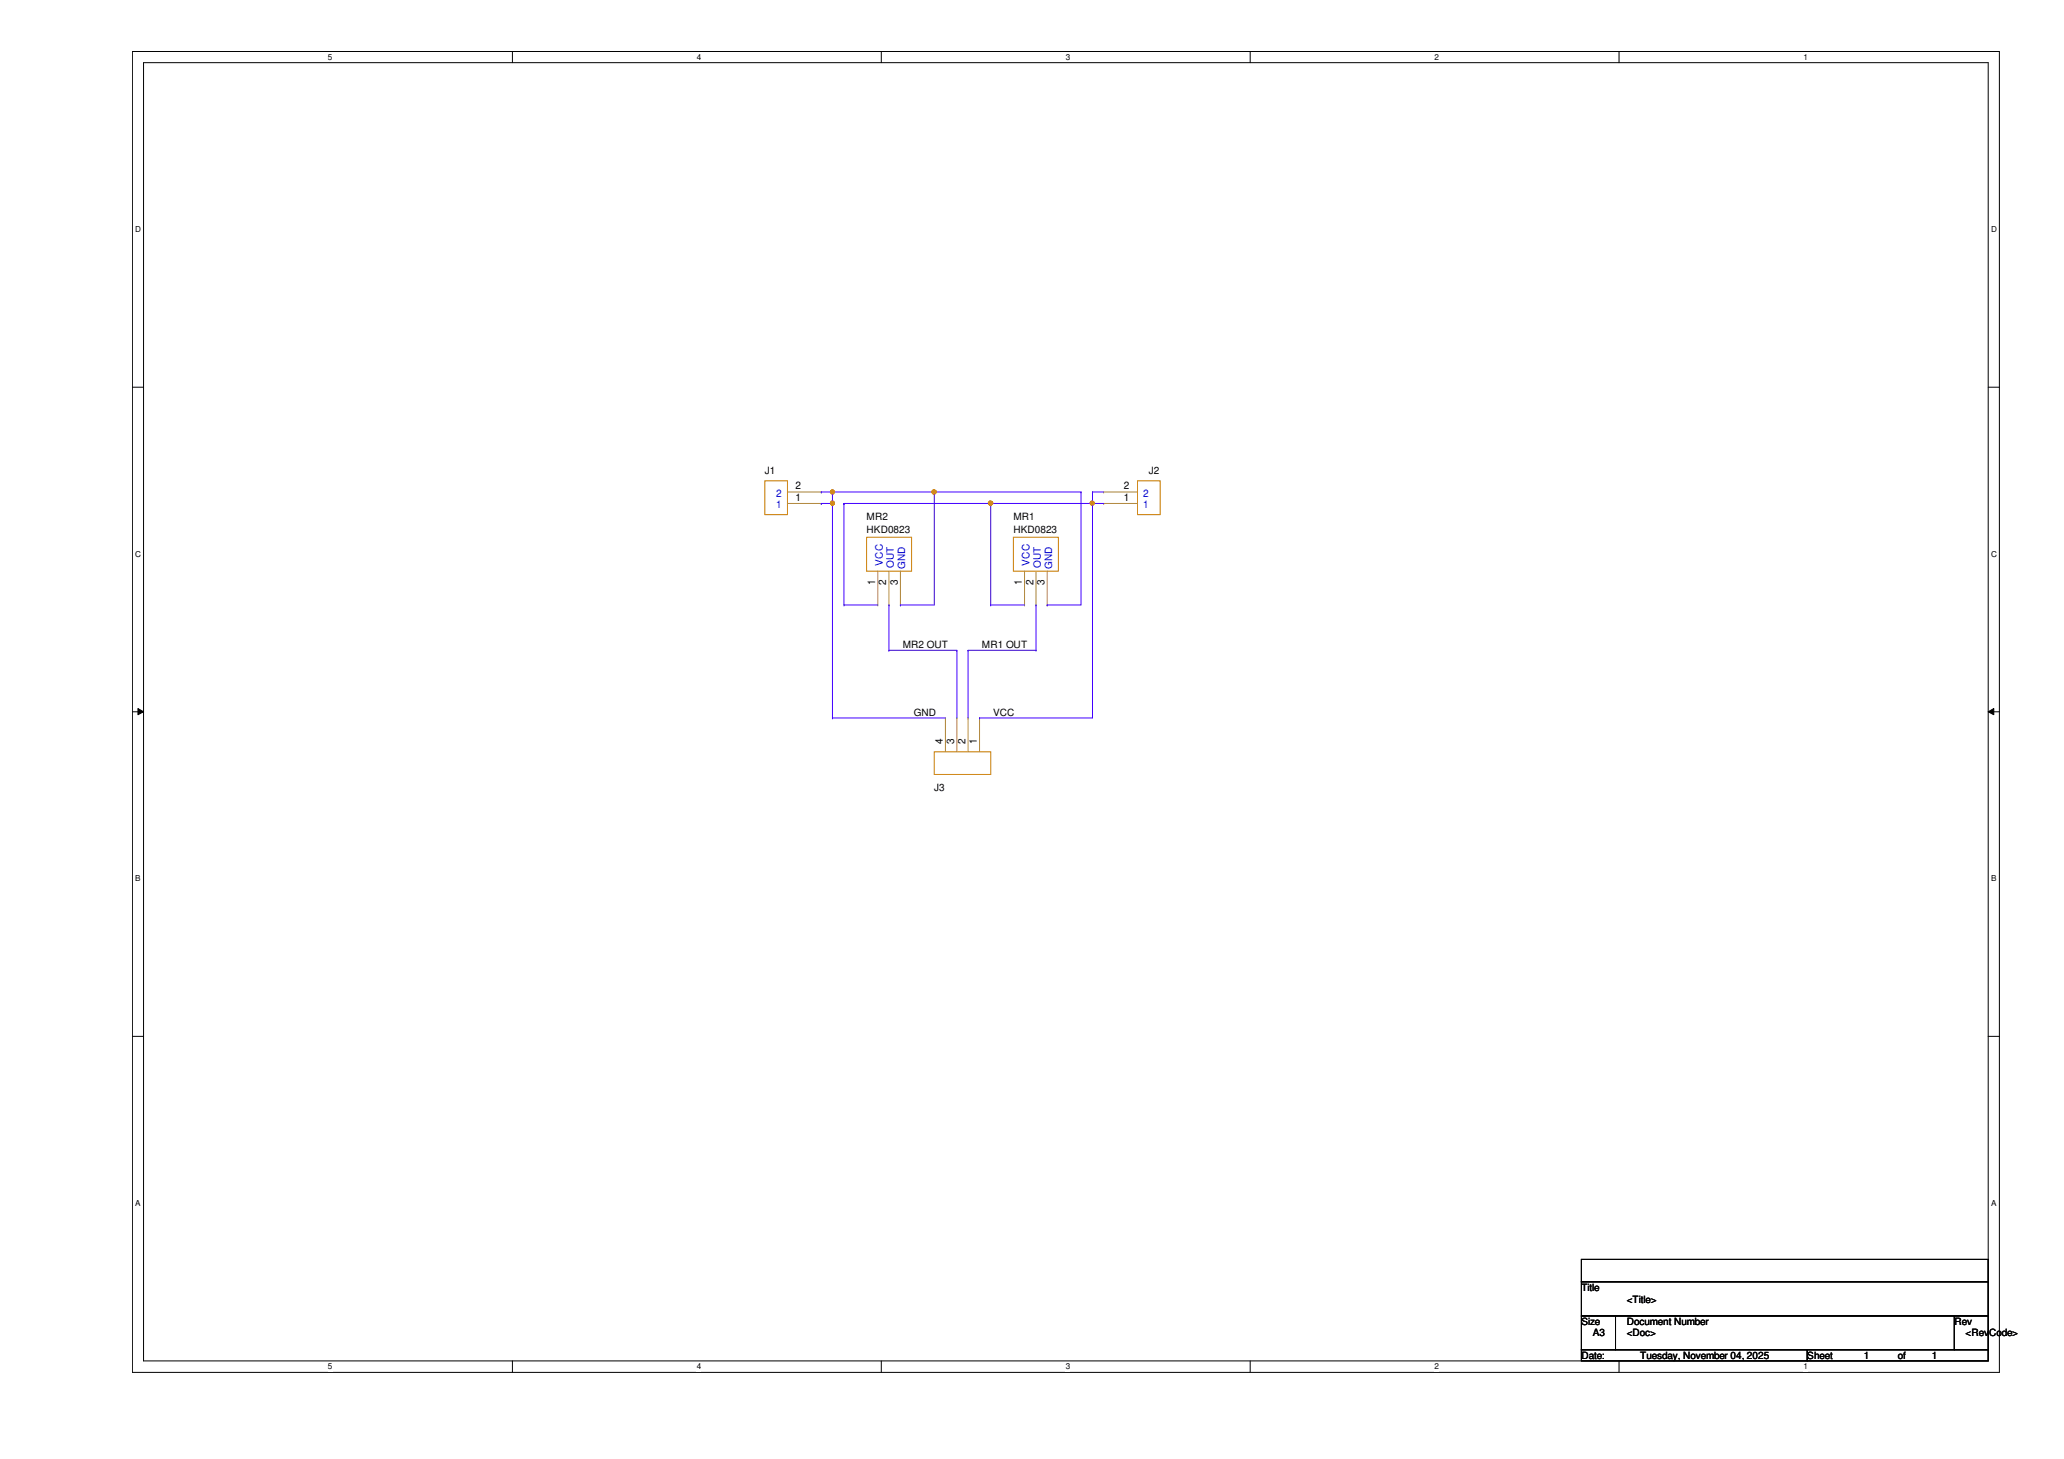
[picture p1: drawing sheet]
<svg xmlns="http://www.w3.org/2000/svg" width="297mm" height="210mm" viewBox="0 0 297 210" stroke-linecap="round" stroke-linejoin="round" font-family="sans-serif">
<path d="M19.1 7.4h268.6v190h-268.6zM20.7 9h265.4v186.8h-265.4z" fill="none" stroke="#000" stroke-width=".14"/>
<g fill="#fff">
<path d="M47.2 7.6h.6v1.3h-.6z"/>
<path d="M47.2 196h.6v1.3h-.6z"/>
</g>
<path d="M73.7 7.4v1.6M73.7 195.8v1.6" fill="none" stroke="#000" stroke-width=".14"/>
<g fill="#fff">
<path d="M100.3 7.6h.6v1.3h-.6z"/>
<path d="M100.3 196h.6v1.3h-.6z"/>
</g>
<path d="M126.8 7.4v1.6M126.8 195.8v1.6" fill="none" stroke="#000" stroke-width=".14"/>
<g fill="#fff">
<path d="M153.4 7.6h.6v1.3h-.6z"/>
<path d="M153.4 196h.6v1.3h-.6z"/>
</g>
<path d="M179.9 7.4v1.6M179.9 195.8v1.6" fill="none" stroke="#000" stroke-width=".14"/>
<g fill="#fff">
<path d="M206.5 7.6h.6v1.3h-.6z"/>
<path d="M206.5 196h.6v1.3h-.6z"/>
</g>
<path d="M233 7.4v1.6M233 195.8v1.6" fill="none" stroke="#000" stroke-width=".14"/>
<g fill="#fff">
<path d="M259.5 7.6h.6v1.3h-.6z"/>
<path d="M259.5 196h.6v1.3h-.6z"/>
<path d="M19.5 32.3h.8v1.4h-.8z"/>
<path d="M286.6 32.3h.8v1.4h-.8z"/>
<path d="M19.5 79h.8v1.3h-.8z"/>
<path d="M286.6 79h.8v1.3h-.8z"/>
</g>
<path d="M19.1 55.7h1.6M286.1 55.7h1.6" fill="none" stroke="#000" stroke-width=".14"/>
<g fill="#fff">
<path d="M19.5 125.7h.7v1.3h-.7z"/>
<path d="M286.6 125.7h.7v1.3h-.7z"/>
</g>
<path d="M19.1 102.4h1.6M19.9 101.9l.8 .5-.8 .4zM286.1 102.4l.8-.5v.9zM286.1 102.4h1.6" fill="none" stroke="#000" stroke-width=".14"/>
<path d="M19.9 101.9l.8 .5-.8 .4zM286.1 102.4l.8-.5v.9z" fill="#000"/>
<g fill="#fff">
<path d="M19.5 172.4h.7v1.3h-.7z"/>
<path d="M286.6 172.4h.7v1.3h-.7z"/>
</g>
<path d="M19.1 149.1h1.6M286.1 149.1h1.6M227.6 181.2h58.5v3.2h-58.5zM227.6 184.4h58.5v4.9h-58.5zM227.6 189.3h4.9v4.9h-4.9zM227.6 194.2h32.5v1.6h-32.5zM232.5 189.3h48.8v4.9h-48.8zM260.1 194.2h26v1.6h-26zM281.3 189.3h4.8v4.9h-4.8z" fill="none" stroke="#000" stroke-width=".14"/>
<path d="M110.1 69.2h3.2v4.8h-3.2zM124.7 77.3h6.5v4.9h-6.5zM145.8 77.3h6.5v4.9h-6.5zM163.7 69.2h3.3v4.8h-3.3zM134.5 108.2h8.1v3.2h-8.1z" fill="none" stroke="#cc8006" stroke-width=".14"/>
<g fill="none" stroke="#a84" stroke-width=".14">
<path d="M113.3 70.8h4.9M113.3 72.4h4.9M118.2 70.8h.1M118.2 72.4h.1M158.8 70.8h.1M158.8 72.4h.1M158.8 70.8h4.9M158.8 72.4h4.9M126.3 87h.1M126.3 82.2v4.8M127.9 87h.1M127.9 82.2v4.8"/>
<path d="M129.6 87h.1M129.6 82.2v4.8M147.4 87h.1M147.4 82.2v4.8M149.1 87h.1M149.1 82.2v4.8M150.7 87h.1M150.7 82.2v4.8M136.1 103.3h.1M136.1 103.3v4.9M137.7 103.3h.1M137.7 103.3v4.9"/>
<path d="M139.3 103.3h.1M139.3 103.3v4.9M141 103.3h.1M141 103.3v4.9"/>
</g>
<path d="M142.6 72.4h.1M142.6 72.4h16.2M157.2 70.8h.1M157.2 72.4h.1M157.2 70.8h1.6M157.2 70.8v1.6" fill="none" stroke="#4200ff" stroke-width=".14"/>
<circle cx="157.2" cy="72.4" r=".3" fill="#f00"/>
<circle cx="157.2" cy="72.4" r=".3" fill="none" stroke="#f00" stroke-width=".14"/>
<circle cx="142.6" cy="72.4" r=".31" fill="#f00"/>
<circle cx="142.6" cy="72.4" r=".31" fill="none" stroke="#f00" stroke-width=".14"/>
<g fill="none" stroke="#4200ff" stroke-width=".14">
<path d="M119.8 70.8h.1M119.8 70.8h14.7M121.5 72.4h.1M121.5 72.4v14.6M121.5 72.4h21.1M134.5 70.8h.1M134.5 70.8v16.2M142.6 72.4h.1M142.6 72.4v14.6M155.6 70.8h.1M155.6 70.8v16.2h-4.9M157.2 72.4h.1"/>
<path d="M157.2 72.4v30.9h-16.2M121.5 87h.1M121.5 87h4.8M142.6 87h.1M142.6 87h4.8M150.7 87h.1M141 103.3h.1"/>
</g>
<circle cx="119.8" cy="70.8" r=".3" fill="#f00"/>
<circle cx="119.8" cy="70.8" r=".3" fill="none" stroke="#f00" stroke-width=".14"/>
<path d="M134.5 70.8h.1M134.5 70.8h21.1" fill="none" stroke="#4200ff" stroke-width=".14"/>
<circle cx="134.4" cy="70.8" r=".31" fill="#f00"/>
<circle cx="134.4" cy="70.8" r=".31" fill="none" stroke="#f00" stroke-width=".14"/>
<path d="M118.2 72.4h.1M118.2 70.8h.1M118.2 72.4h1.6M118.2 70.8h1.6M119.8 70.8h.1M119.8 72.4h.1M119.8 70.8v32.5" fill="none" stroke="#4200ff" stroke-width=".14"/>
<circle cx="119.8" cy="72.4" r=".3" fill="#f00"/>
<circle cx="119.8" cy="72.4" r=".3" fill="none" stroke="#f00" stroke-width=".14"/>
<g fill="none" stroke="#4200ff" stroke-width=".14">
<path d="M127.9 87h.1M127.9 93.6h.1M127.9 93.6h9.8M127.9 87v6.6M129.6 87h.1M129.6 87h4.9M137.7 93.6h.1M137.7 93.6v9.7M139.3 93.6h.1M139.3 93.6h9.8M139.3 93.6v9.7M149.1 87h.1"/>
<path d="M149.1 93.6h.1M149.1 87v6.6M119.8 103.3h.1M119.8 103.3h16.3"/>
</g>
<circle cx="157.2" cy="72.4" r=".3" fill="#f00"/>
<circle cx="157.2" cy="72.4" r=".3" fill="none" stroke="#f00" stroke-width=".14"/>
<circle cx="142.6" cy="72.4" r=".31" fill="#f00"/>
<circle cx="142.6" cy="72.4" r=".31" fill="none" stroke="#f00" stroke-width=".14"/>
<circle cx="119.8" cy="70.8" r=".3" fill="#f00"/>
<circle cx="119.8" cy="70.8" r=".3" fill="none" stroke="#f00" stroke-width=".14"/>
<circle cx="134.4" cy="70.8" r=".31" fill="#f00"/>
<circle cx="134.4" cy="70.8" r=".31" fill="none" stroke="#f00" stroke-width=".14"/>
<circle cx="119.8" cy="72.4" r=".3" fill="#f00"/>
<circle cx="119.8" cy="72.4" r=".3" fill="none" stroke="#f00" stroke-width=".14"/>
<g font-size="1.5" fill="#00c">
<text x="111.7" y="71.5">2</text>
<text x="164.5" y="71.5">2</text>
<text x="111.7" y="73.1">1</text>
<text x="164.5" y="73.1">1</text>
<text x="127" y="81.4" transform="rotate(-90 127 81.4)">VCC</text>
<text x="148.2" y="81.4" transform="rotate(-90 148.2 81.4)">VCC</text>
</g>
<g font-size="1.5">
<text x="114.5" y="70.4">2</text>
<text x="161.8" y="70.4">2</text>
<text x="114.5" y="72.1">1</text>
<text x="161.8" y="72.1">1</text>
<text x="125.9" y="84.1" transform="rotate(-90 125.9 84.1)">1</text>
<text x="127.6" y="84.1" transform="rotate(-90 127.6 84.1)">2</text>
<text x="129.2" y="84.1" transform="rotate(-90 129.2 84.1)">3</text>
<text x="147.1" y="84.1" transform="rotate(-90 147.1 84.1)">1</text>
<text x="148.7" y="84.1" transform="rotate(-90 148.7 84.1)">2</text>
<text x="150.3" y="84.1" transform="rotate(-90 150.3 84.1)">3</text>
<text x="135.7" y="107" transform="rotate(-90 135.7 107)">4</text>
<text x="137.3" y="107" transform="rotate(-90 137.3 107)">3</text>
<text x="138.9" y="107" transform="rotate(-90 138.9 107)">2</text>
<text x="140.6" y="107" transform="rotate(-90 140.6 107)">1</text>
</g>
<g font-size="1.4">
<text x="110.1" y="68.2">J1</text>
<text x="165.4" y="68.2">J2</text>
<text x="124.7" y="74.8">MR2</text>
<text x="124.7" y="76.7">HKD0823</text>
<text x="145.8" y="74.8">MR1</text>
<text x="145.8" y="76.7">HKD0823</text>
<text x="129.9" y="93.2">MR2 OUT</text>
<text x="141.3" y="93.2">MR1 OUT</text>
<text x="131.5" y="103">GND</text>
<text x="142.9" y="103">VCC</text>
<text x="134.5" y="113.7">J3</text>
<text x="227.6" y="185.8">Title</text>
<text x="227.6" y="190.7">Size</text>
<text x="234.1" y="190.7">Document Number</text>
<text x="234.1" y="187.4">&lt;Title&gt;</text>
<text x="281.3" y="190.7">Rev</text>
<text x="227.6" y="195.5">Date:</text>
<text x="229.2" y="192.3">A3</text>
<text x="234.1" y="192.3">&lt;Doc&gt;</text>
<text x="236.1" y="195.5">Tuesday, November 04, 2025</text>
<text x="260.1" y="195.5">Sheet</text>
<text x="268.2" y="195.5">1</text>
<text x="273.1" y="195.5">of</text>
<text x="278" y="195.5">1</text>
<text x="282.9" y="192.3">&lt;RevCode&gt;</text>
</g>
<g font-size="1.4" fill="#00c">
<text x="128.7" y="81.7" transform="rotate(-90 128.7 81.7)">OUT</text>
<text x="130.3" y="81.8" transform="rotate(-90 130.3 81.8)">GND</text>
<text x="149.8" y="81.7" transform="rotate(-90 149.8 81.7)">OUT</text>
<text x="151.4" y="81.8" transform="rotate(-90 151.4 81.8)">GND</text>
</g>
<g font-size="1.2">
<text x="47.2" y="8.6">5</text>
<text x="100.3" y="8.6">4</text>
<text x="153.4" y="8.6">3</text>
<text x="206.5" y="8.6">2</text>
<text x="259.5" y="8.6">1</text>
<text x="19.5" y="33.4">D</text>
<text x="286.6" y="33.4">D</text>
<text x="19.5" y="80.1">C</text>
<text x="286.6" y="80.1">C</text>
<text x="19.5" y="126.8">B</text>
<text x="286.6" y="126.8">B</text>
<text x="19.5" y="173.5">A</text>
<text x="286.6" y="173.5">A</text>
<text x="47.2" y="197">5</text>
<text x="100.3" y="197">4</text>
<text x="153.4" y="197">3</text>
<text x="206.5" y="197">2</text>
<text x="259.5" y="197">1</text>
</g>
</svg>
